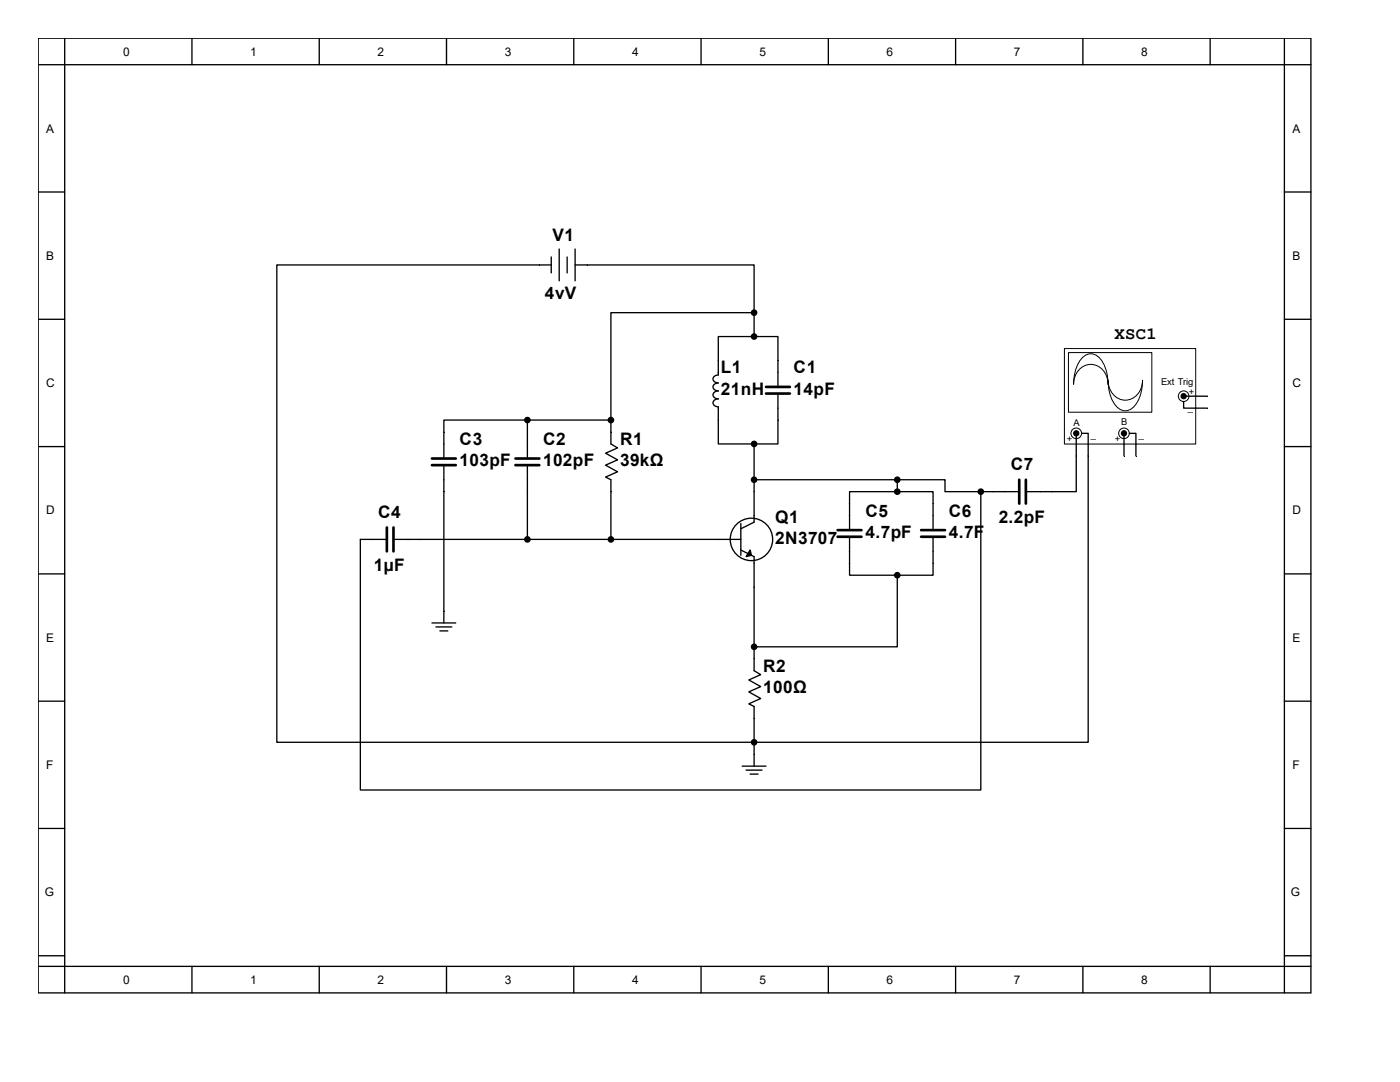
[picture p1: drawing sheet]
<svg xmlns="http://www.w3.org/2000/svg" width="279mm" height="216mm" viewBox="0 0 279 216" stroke-linecap="round" stroke-linejoin="round" font-family="sans-serif">
<g fill="none" stroke="#000" stroke-width=".26">
<path d="M7.6 7.6h254v190.5h-254zM7.6 12.9h254M12.9 7.6v190.5M38.3 7.6v5.3M63.7 7.6v5.3M89.1 7.6v5.3M114.5 7.6v5.3M139.9 7.6v5.3M165.3 7.6v5.3M190.7 7.6v5.3M216.1 7.6v5.3M241.5 7.6v5.3"/>
<path d="M256.3 7.6v190.5M7.6 38.3h5.3M256.3 38.3h5.3M110 52.9h-54.8v95.2h95.3M110 51.3v3.2M111.6 49.7v6.3M113.2 51.3v3.2M114.8 52.9h35.7v9.5M114.8 49.7v6.3M7.6 63.7h5.3M150.5 67.2h-7.1v7.6a.83 .83 0 0 0-1.1 .8 .83 .83 0 0 0 1.1 .8 .83 .83 0 0 0-1.1 .8 .83 .83 0 0 0 1.1 .8 .83 .83 0 0 0-1.1 .8 .83 .83 0 0 0 1.1 .8 .83 .83 0 0 0-1.1 .8 .83 .83 0 0 0 1.1 .8v7.4h7.1M150.5 67.2h4.8v9.7"/>
<path d="M150.5 62.4h-28.6v21.4M150.5 62.4v4.8M155.3 78.8v9.8h-4.8M256.3 63.7h5.3M7.6 89.1h5.3M88.6 93.1v31.2M105.3 83.8h-16.7v7.4M105.3 83.8v7.4M105.3 93.1v14.5M105.3 83.8h16.6M121.9 83.8v4.8l1.3 .8-2.3 1 2.3 1.4-2.3 1 2.3 1.3-2.3 1.1 1 .5v11.9M150.5 88.6v15.6l-2.7 1.3"/>
<path d="M150.5 95.7h28.6M179.1 98.1h-9.6v7.4M179.1 98.1h7.1v7.4M179.1 95.7h9.5v2.4h7.1M179.1 95.7v2.4M195.7 98.1v59.5h-123.8v-50h5M195.7 98.1h7.4M205 98.1h5M256.3 89.1h5.3M7.6 114.5h5.3M78.8 107.6h69M147.8 109.7l2.7 1.4v22.7l1.3 .8-2.4 1.1 2.4 1.3-2.4 1.1 2.4 1.3-2.4 1 1.1 .6v11.9"/>
<path d="M147.8 104.5v6.3M169.5 107.4v7.4h9.6M179.1 114.8v14.3h-28.6M186.2 107.4v7.4h-7.1M256.3 114.5h5.3M7.6 139.9h5.3M86.2 124.3h4.8M87 125.1h3.2M87.8 125.9h1.6M256.3 139.9h5.3M148.1 152.9h4.8M148.9 153.7h3.2"/>
<path d="M149.7 154.5h1.6M7.6 165.3h5.3M256.3 165.3h5.3M7.6 190.7h5.3M7.6 192.8h254M38.3 192.8v5.3M63.7 192.8v5.3M89.1 192.8v5.3M114.5 192.8v5.3M139.9 192.8v5.3M165.3 192.8v5.3M190.7 192.8v5.3"/>
<path d="M216.1 192.8v5.3M241.5 192.8v5.3M256.3 190.7h5.3"/>
<circle cx="150" cy="107.6" r="4.2"/>
</g>
<g fill="#000" stroke="#000" stroke-width=".26">
<path d="M149.7 109.7l.3 1.1-1.1 .3z"/>
<circle cx="150.5" cy="62.4" r=".53"/>
<circle cx="150.5" cy="67.2" r=".53"/>
<circle cx="105.3" cy="83.8" r=".53"/>
<circle cx="121.9" cy="83.8" r=".53"/>
<circle cx="150.5" cy="95.7" r=".53"/>
<circle cx="150.5" cy="88.6" r=".53"/>
<circle cx="179.1" cy="98.1" r=".53"/>
<circle cx="179.1" cy="95.7" r=".53"/>
<circle cx="195.7" cy="98.1" r=".53"/>
<circle cx="105.3" cy="107.6" r=".53"/>
<circle cx="121.9" cy="107.6" r=".53"/>
<circle cx="179.1" cy="114.8" r=".53"/>
<circle cx="150.5" cy="129.1" r=".53"/>
<circle cx="150.5" cy="148.1" r=".53"/>
</g>
<g fill="none" stroke="#000" stroke-width=".53">
<path d="M152.9 78.5h4.7M152.9 77.2h4.7M86.2 91.5h4.8M86.2 92.8h4.8M102.9 91.5h4.7M102.9 92.8h4.7M203.4 95.7v4.8M204.7 95.7v4.8M77.2 105.3v4.7M78.5 105.3v4.7M167.2 105.8h4.7M167.2 107.1h4.7"/>
<path d="M183.8 105.8h4.8M183.8 107.1h4.8"/>
</g>
<path d="M212.5 69.6h26.1v19h-26.1z" fill="#fff"/>
<path d="M212.4 69.6h26.2v19h-26.2z" fill="none" stroke="#000" stroke-width=".2"/>
<path d="M213.3 70.4h16.6v11.9h-16.6z" fill="#fff"/>
<path d="M213.2 70.4h16.7v11.9h-16.7zM216 71.4a2.35 2.35 0 0 1 3.9 .6 8.3 8.3 0 0 1 1.2 4.7 3.5 3.5 0 0 0-1.6-3.4 3.5 3.5 0 0 0-3.7 .1 4.1 4.1 0 0 0-1.5 3.3 7.8 7.8 0 0 1 1.7-5.3zM221.1 75.9a3.5 3.5 0 0 0 1.7 3.3 3.5 3.5 0 0 0 3.7 0 4.1 4.1 0 0 0 1.5-3.3 7.2 7.2 0 0 1-2.2 5.7 2.38 2.38 0 0 1-3.4-1.1 8.3 8.3 0 0 1-1.3-4.6z" fill="none" stroke="#000" stroke-width=".2"/>
<g fill="#fff" stroke="#000" stroke-width=".2">
<circle cx="224.3" cy="86.5" r="1.06"/>
<circle cx="214.8" cy="86.5" r="1.06"/>
<circle cx="236.2" cy="79.1" r="1.06"/>
</g>
<path d="M236.5 79.1h4.5M214.8 87v11.1h-4.8M215.8 86.5h1.4v61.6h-66.7M224.3 86.5v4.5M225.4 86.5h1.3v4.5M236.2 80.1v1.3h4.8" fill="none" stroke="#000" stroke-width=".26"/>
<g fill="#000" stroke="#000" stroke-width=".2">
<circle cx="236.2" cy="79.1" r=".53"/>
<circle cx="214.8" cy="86.5" r=".53"/>
<circle cx="224.3" cy="86.5" r=".53"/>
</g>
<g font-size="3.4">
<text x="110.2" y="48">V1</text>
<text x="108.8" y="59.7">4vV</text>
<text x="222.4" y="67.6">XSC1</text>
<text x="143.8" y="74.5">L1</text>
<text x="158.4" y="74.5">C1</text>
<text x="143.8" y="78.7">21nH</text>
<text x="158.4" y="78.7">14pF</text>
<text x="91.7" y="88.8">C3</text>
<text x="108.4" y="88.8">C2</text>
<text x="123.7" y="88.8">R1</text>
<text x="91.7" y="93">103pF</text>
<text x="108.4" y="93">102pF</text>
<text x="123.7" y="93">39kΩ</text>
<text x="201.7" y="93.8">C7</text>
<text x="75.5" y="103.3">C4</text>
<text x="154.7" y="104.4">Q1</text>
<text x="172.7" y="103.1">C5</text>
<text x="172.7" y="107.3">4.7pF</text>
<text x="189.4" y="103.1">C6</text>
<text x="189.4" y="107.3">4.7F</text>
<text x="199.3" y="104.4">2.2pF</text>
<text x="74.6" y="113.9">1µF</text>
<text x="154.7" y="108.6">2N3707</text>
<text x="152.3" y="134">R2</text>
<text x="152.3" y="138.3">100Ω</text>
</g>
<g font-size="2.4">
<text x="24.6" y="11.1">0</text>
<text x="50" y="11.1">1</text>
<text x="75.4" y="11.1">2</text>
<text x="100.8" y="11.1">3</text>
<text x="126.2" y="11.1">4</text>
<text x="151.6" y="11.1">5</text>
<text x="177" y="11.1">6</text>
<text x="202.4" y="11.1">7</text>
<text x="227.8" y="11.1">8</text>
<text x="9.2" y="26.5">A</text>
<text x="257.9" y="26.5">A</text>
<text x="9.2" y="51.9">B</text>
<text x="257.9" y="51.9">B</text>
<text x="9.2" y="77.3">C</text>
<text x="257.9" y="77.3">C</text>
<text x="9.2" y="102.7">D</text>
<text x="257.9" y="102.7">D</text>
<text x="9.2" y="128.1">E</text>
<text x="257.9" y="128.1">E</text>
<text x="9.2" y="153.5">F</text>
<text x="257.9" y="153.5">F</text>
<text x="8.9" y="178.9">G</text>
<text x="257.6" y="178.9">G</text>
<text x="24.6" y="196.3">0</text>
<text x="50" y="196.3">1</text>
<text x="75.4" y="196.3">2</text>
<text x="100.8" y="196.3">3</text>
<text x="126.2" y="196.3">4</text>
<text x="151.6" y="196.3">5</text>
<text x="177" y="196.3">6</text>
<text x="202.4" y="196.3">7</text>
<text x="227.8" y="196.3">8</text>
</g>
<g font-size="1.9">
<text x="231.7" y="76.8">Ext Trig</text>
<text x="237" y="82.1">_</text>
<text x="237.3" y="78.9">+</text>
<text x="212.9" y="88.1">+</text>
<text x="214.2" y="85">A</text>
<text x="217.7" y="87.4">_</text>
<text x="222.5" y="88.1">+</text>
<text x="223.8" y="84.7">B</text>
<text x="227.2" y="87.4">_</text>
</g>
</svg>
